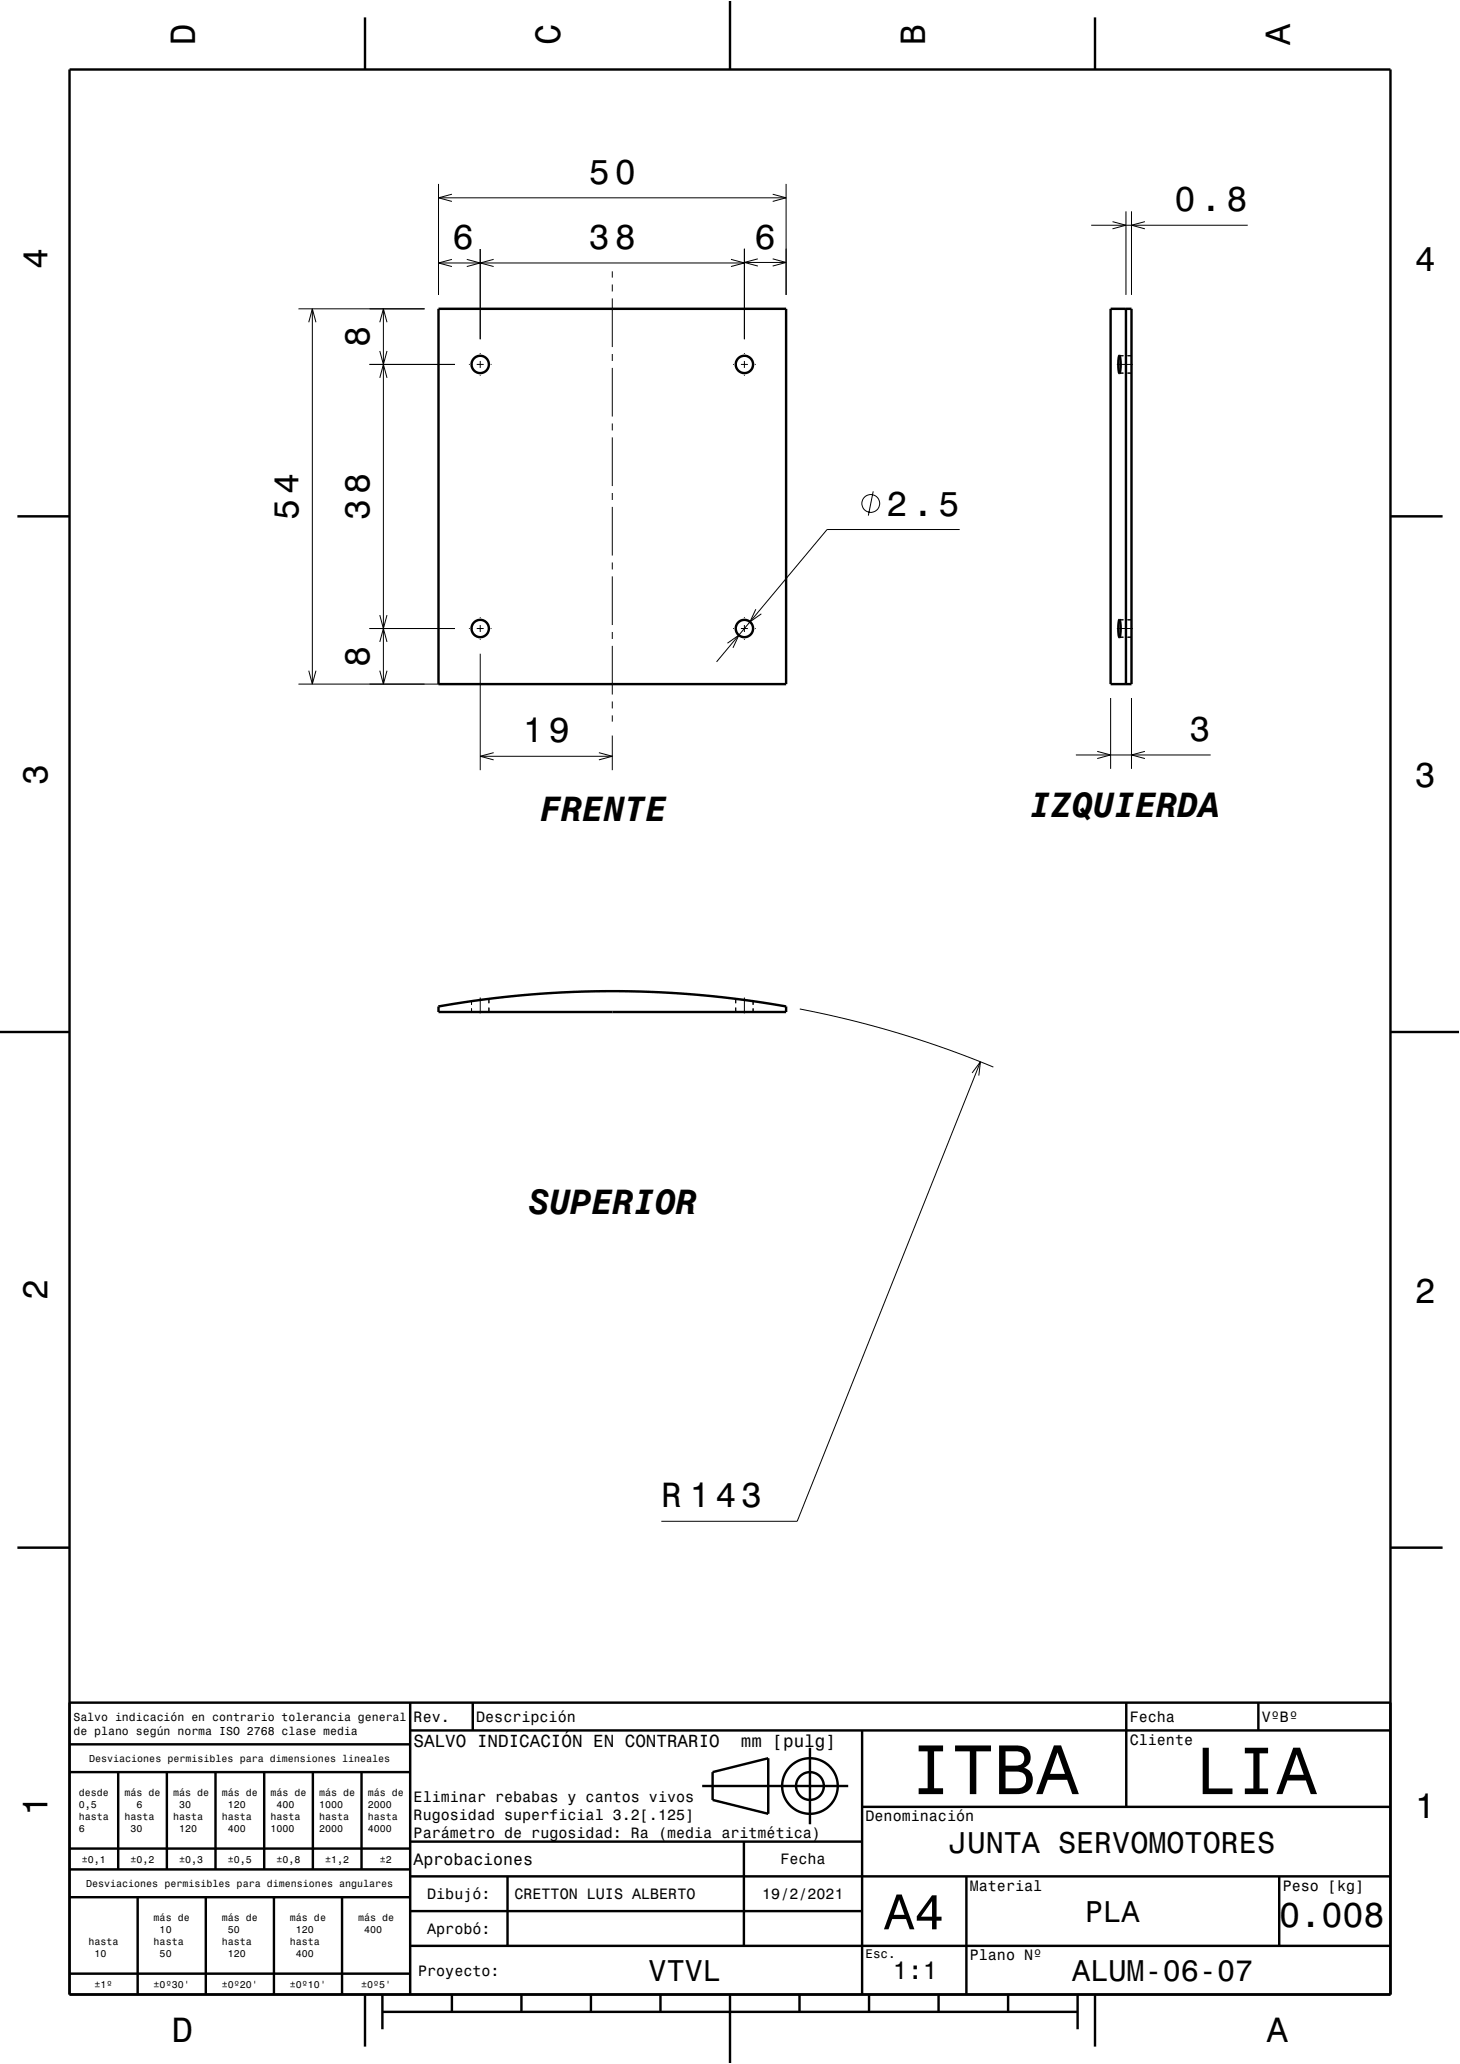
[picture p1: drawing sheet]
<svg xmlns="http://www.w3.org/2000/svg" width="210mm" height="297mm" viewBox="0 0 210 297" stroke-linecap="round" stroke-linejoin="round" font-family="sans-serif">
<g fill="none" stroke="#000" stroke-width=".14">
<path d="M63.1 26.5v15.9M63.1 28.5h50M65 37.3l-1.9 .5 1.9 .6M65 27.9l-1.9 .6 1.9 .5M67.1 37.3l2 .5-2 .6M69.1 35.8v13M71 37.3l-1.9 .5 1.9 .6M88.1 39v.9M105.1 37.3l2 .5-2 .6M107.1 35.8v13M107.1 37.8h-44M107.1 37.8h6"/>
<path d="M109 37.2l-1.9 .6 1.9 .5M111.1 37.2l2 .6-2 .5M111.1 27.9l2 .6-2 .5M113.1 26.5v15.9M157 32.4h22.5M160 31.9l2 .5-2 .5M162 30.4v12M162.8 30.4v12M164.7 31.9l-1.9 .5 1.9 .5M42.9 44.4h18.2M44.4 46.4l.5-2 .5 2M44.9 44.4v54"/>
<path d="M53.1 52.4h12.3M54.6 54.4l.5-2 .6 2M54.6 50.5l.5 1.9 .6-1.9M54.6 46.4l.5-2 .6 2M55.1 44.4v54M67.4 52.4h.2M68.6 52.4h1M69.1 50.8v.1M69.1 51.9v1M69.1 53.9v.2M70.6 52.4h.1M88.1 40.9v1"/>
<path d="M88.1 42.9v7M88.1 50.9v1M88.1 52.9v7M105.4 52.4h.2M106.6 52.4h1M107.1 50.8v.1M107.1 51.9v1M107.1 53.9v.2M108.6 52.4h.1M160.6 52.4h2.3M161 51.2a4.6 4.6 0 0 1 0 2.5M161 51.2a4.9 4.9 0 0 0 0 2.5"/>
<path d="M161 53.7h.6M161 51.2h.6M162 44.4v4.3M162 50.2v4M162 55.7v4M162.2 53.7h.6M162.2 51.2h.6M88.1 60.9v1M88.1 62.9v7M88.1 70.9v1M88.1 72.9v7M125.6 70.7l-.7 3.5"/>
<path d="M138 76.2h-19l-15.9 19M162 61.2v4M162 66.7v4M162 72.2v4M162 77.7v4M42.9 98.4h43.2M44.4 96.5l.5 1.9 .5-1.9M53.1 90.4h12.3M54.6 88.5l.5 1.9 .6-1.9M54.6 92.4l.5-2 .6 2M54.6 96.5l.5 1.9 .6-1.9M67.4 90.4h.2"/>
<path d="M68.6 90.4h1M69.1 88.8v.1M69.1 89.9v1M69.1 91.9v.2M69.1 94.1v16.7M70.6 90.4h.1M88.1 80.9v1M88.1 82.9v7M88.1 90.9v1M88.1 92.9v7M104.6 92.6l1.7-1.2-.9 1.8M105.4 90.4h.2"/>
<path d="M106.6 90.4h1M107.1 88.8v.1M107.1 89.9v1M107.1 91.9v.2M108.6 90.4h.1M108.7 87.7l-.8 1.8 1.6-1.2M160.6 90.4h2.3M161 89.2a4.6 4.6 0 0 1 0 2.5M161 89.2a4.9 4.9 0 0 0 0 2.5M161 89.2h.6M161 91.7h.6M162 83.2v4"/>
<path d="M162 88.7v4M162 94.2v4.2M162.2 89.2h.6M162.2 91.7h.6M69.1 108.8h19M71 108.3l-1.9 .5 1.9 .5M86.1 108.3l2 .5-2 .5M88.1 100.9v1M88.1 102.9v.9M88.1 105.8v5M154.7 108.6h19.4M157.8 108.1l1.9 .5-1.9 .6"/>
<path d="M159.7 100.4v10.2M162.8 100.4v10.2M164.7 108.1l-1.9 .5 1.9 .6M67.8 144.1v.5M67.8 145.1v.5M69.1 143.5v2.3M70.3 143.7v.7M70.3 145v.6M105.8 143.7v.7M105.8 145v.6M107.1 143.5v2.3M108.3 144.1v.5"/>
<path d="M108.3 145.1v.5M115 145.2l7 1.5 7.2 2 6.9 2.2 6.8 2.6M139.8 154.4l1.2-1.6-.2 2M141 152.8l-26.3 66.1h-19.6"/>
<circle cx="125.3" cy="72.4" r="1.28"/>
</g>
<g fill="none" stroke="#000" stroke-width=".35">
<path d="M10 10h190v277h-190zM52.5 2.5v7.5M105 0v10M157.5 2.5v7.5M63.1 44.4h50v54h-50zM159.7 44.4h3.1v54h-3.1zM161 51.2a4.4 4.4 0 0 1 0 2.5 4.9 4.9 0 0 1 0-2.5zM162 44.4v54M2.5 74.3h7.5M200 74.3h7.5M161 89.2a2.06 2.06 0 0 1 .2 1.5l-.2 1a4.9 4.9 0 0 1 0-2.5zM0 148.5h10"/>
<path d="M63.1 144.8l5.9-.9 7.5-.8 7.2-.4 7-.1 8 .4 8.2 .9 6.2 .9v.8h-50zM200 148.5h10M2.5 222.7h7.5M200 222.7h7.5M10 245h190M10 255h49M10 251h49M17 255v14M24 255v14M31 255v14M38 255v14M45 255v14"/>
<path d="M52 255v14M59 245v42M59 249h141M68 245v4M101 257h21M102.5 255l8-2v8l-8-2zM116.5 251.5v11M124 249v38M162 245v15M181 245v4M10 273h49M10 269h49"/>
<path d="M10 266h49M19.8 273v14M29.6 273v14M39.4 273v14M49.2 273v14M59 280h141M59 275h65M59 270h141M59 265h65M73 270v10M107 265v15M124 260h76"/>
<path d="M139 270v17M184 270v10M10 284h49M52.5 287v7.5M55 289.5h100M55 287v5M65 287v2.5M75 287v2.5M85 287v2.5M95 287v2.5M105 287v10M115 287v2.5"/>
<path d="M125 287v2.5M135 287v2.5M145 287v2.5M155 287v5M157.5 287v7.5"/>
<circle cx="69.1" cy="52.4" r="1.25"/>
<circle cx="107.1" cy="52.4" r="1.25"/>
<circle cx="69.1" cy="90.4" r="1.25"/>
<circle cx="107.1" cy="90.4" r="1.25"/>
<circle cx="116.5" cy="257" r="4"/>
<circle cx="116.5" cy="257" r="2"/>
</g>
<path d="M0 0h210v297h-210" fill="none" stroke="#fff" stroke-width=".14"/>
<text font-size="10.1" x="130.9" y="258.2">ITBA</text>
<text font-size="9.6" x="172" y="258.2">LIA</text>
<text font-size="7.2" x="127.2" y="277.6">A4</text>
<g font-size="5">
<text x="28.1" y="6.5" transform="rotate(-90 28.1 6.5)">D</text>
<text x="80.6" y="6.5" transform="rotate(-90 80.6 6.5)">C</text>
<text x="133.1" y="6.5" transform="rotate(-90 133.1 6.5)">B</text>
<text x="185.6" y="6.5" transform="rotate(-90 185.6 6.5)">A</text>
<text x="84.7" y="26.5">50</text>
<text x="65.1" y="35.8">6</text>
<text x="84.7" y="35.8">38</text>
<text x="108.5" y="35.8">6</text>
<text x="169" y="30.4">0.8</text>
<text x="6.8" y="38.7" transform="rotate(-90 6.8 38.7)">4</text>
<text x="203.5" y="39">4</text>
<text x="53.1" y="50" transform="rotate(-90 53.1 50)">8</text>
<text x="42.9" y="74.8" transform="rotate(-90 42.9 74.8)">54</text>
<text x="53.1" y="74.8" transform="rotate(-90 53.1 74.8)">38</text>
<text x="127.5" y="74.2">2.5</text>
<text x="53.1" y="96" transform="rotate(-90 53.1 96)">8</text>
<text x="75.2" y="106.8">19</text>
<text x="171.1" y="106.6">3</text>
<text x="6.8" y="112.9" transform="rotate(-90 6.8 112.9)">3</text>
<text x="203.5" y="113.2">3</text>
<text x="77.7" y="118.1">FRENTE</text>
<text x="148.1" y="117.5">IZQUIERDA</text>
<text x="76" y="174.6">SUPERIOR</text>
<text x="6.8" y="187.1" transform="rotate(-90 6.8 187.1)">2</text>
<text x="203.5" y="187.4">2</text>
<text x="95.1" y="216.9">R 143</text>
<text x="6.8" y="261.3" transform="rotate(-90 6.8 261.3)">1</text>
<text x="203.5" y="261.6">1</text>
<text x="184" y="277.3">0.008</text>
<text x="24.7" y="293.8">D</text>
<text x="182.2" y="293.8">A</text>
</g>
<g font-size="4.3">
<text x="136.6" y="266.6">JUNTA SERVOMOTORES</text>
<text x="156.1" y="276.6">PLA</text>
<text x="93.3" y="285.1">VTVL</text>
<text x="154.2" y="285.1">ALUM-06-07</text>
</g>
<text font-size="3.6" x="128.4" y="284.8">1:1</text>
<g font-size="2.5">
<text x="59.5" y="251.4">SALVO INDICACIÓN EN CONTRARIO</text>
<text x="106.6" y="251.4">mm [pulg]</text>
</g>
<text font-size="2.4" x="59.5" y="268.4">Aprobaciones</text>
<g font-size="2.2">
<text x="59.5" y="247.8">Rev.</text>
<text x="68.5" y="247.8">Descripción</text>
<text x="162.5" y="247.8">Fecha</text>
<text x="162.5" y="251.1">Cliente</text>
<text x="181.5" y="247.8">VºBº</text>
<text x="59.5" y="259.3">Eliminar rebabas y cantos vivos</text>
<text x="59.5" y="261.9">Rugosidad superficial 3.2[.125]</text>
<text x="124.5" y="262.1">Denominación</text>
<text x="59.5" y="264.5">Parámetro de rugosidad: Ra (media aritmética)</text>
<text x="112.2" y="268.3">Fecha</text>
<text x="61.4" y="273.3">Dibujó:</text>
<text x="74" y="273.3">CRETTON LUIS ALBERTO</text>
<text x="109.6" y="273.3">19/2/2021</text>
<text x="139.5" y="272.1">Material</text>
<text x="184.5" y="272.1">Peso [kg]</text>
<text x="61.4" y="278.3">Aprobó:</text>
<text x="60.1" y="284.3">Proyecto:</text>
<text x="139.5" y="282.1">Plano Nº</text>
</g>
<text font-size="1.8" x="124.5" y="281.7">Esc.</text>
<g font-size="1.7">
<text x="10.6" y="247.6">Salvo indicación en contrario tolerancia general</text>
<text x="10.6" y="249.6">de plano según norma ISO 2768 clase media</text>
</g>
<g font-size="1.4">
<text x="12.8" y="253.5">Desviaciones permisibles para dimensiones lineales</text>
<text x="11.3" y="258.4">desde</text>
<text x="11.3" y="260.2">0,5</text>
<text x="11.3" y="261.9">hasta</text>
<text x="11.3" y="263.6">6</text>
<text x="17.9" y="258.4">más de</text>
<text x="17.9" y="261.9">hasta</text>
<text x="18.8" y="263.6">30</text>
<text x="19.6" y="260.2">6</text>
<text x="24.9" y="258.4">más de</text>
<text x="24.9" y="261.9">hasta</text>
<text x="25.8" y="260.2">30</text>
<text x="25.8" y="263.6">120</text>
<text x="31.9" y="258.4">más de</text>
<text x="31.9" y="261.9">hasta</text>
<text x="32.8" y="260.2">120</text>
<text x="32.8" y="263.6">400</text>
<text x="38.9" y="258.4">más de</text>
<text x="38.9" y="261.9">hasta</text>
<text x="38.9" y="263.6">1000</text>
<text x="39.8" y="260.2">400</text>
<text x="45.9" y="258.4">más de</text>
<text x="45.9" y="260.2">1000</text>
<text x="45.9" y="261.9">hasta</text>
<text x="45.9" y="263.6">2000</text>
<text x="52.9" y="258.4">más de</text>
<text x="52.9" y="260.2">2000</text>
<text x="52.9" y="261.9">hasta</text>
<text x="52.9" y="263.6">4000</text>
<text x="11.8" y="268">±0,1</text>
<text x="18.8" y="268">±0,2</text>
<text x="25.8" y="268">±0,3</text>
<text x="32.8" y="268">±0,5</text>
<text x="39.8" y="268">±0,8</text>
<text x="46.8" y="268">±1,2</text>
<text x="54.6" y="268">±2</text>
<text x="12.4" y="271.5">Desviaciones permisibles para dimensiones angulares</text>
<text x="12.7" y="279.9">hasta</text>
<text x="13.6" y="281.6">10</text>
<text x="22.1" y="276.4">más de</text>
<text x="22.1" y="279.9">hasta</text>
<text x="23" y="278.2">10</text>
<text x="23" y="281.6">50</text>
<text x="31.9" y="276.4">más de</text>
<text x="31.9" y="279.9">hasta</text>
<text x="32.8" y="278.2">50</text>
<text x="32.8" y="281.6">120</text>
<text x="41.7" y="276.4">más de</text>
<text x="41.7" y="279.9">hasta</text>
<text x="42.6" y="278.2">120</text>
<text x="42.6" y="281.6">400</text>
<text x="51.5" y="276.4">más de</text>
<text x="52.4" y="278.2">400</text>
<text x="13.6" y="286">±1º</text>
<text x="22.1" y="286">±0º30'</text>
<text x="31.9" y="286">±0º20'</text>
<text x="41.7" y="286">±0º10'</text>
<text x="51.9" y="286">±0º5'</text>
</g>
</svg>
